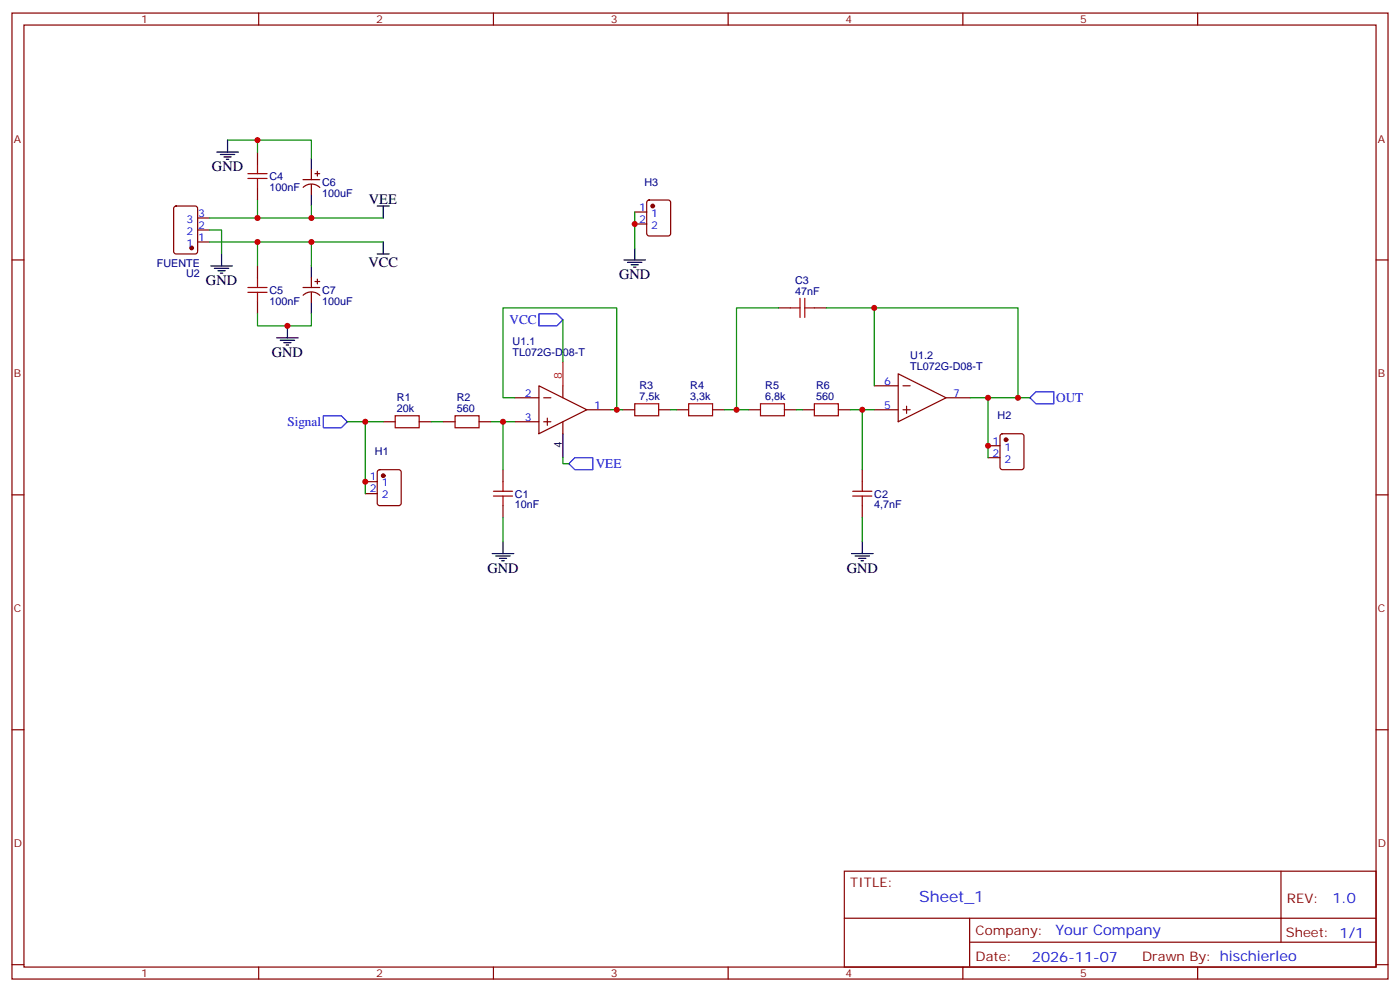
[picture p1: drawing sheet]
<svg xmlns="http://www.w3.org/2000/svg" width="412mm" height="292mm" viewBox="0 0 412 292" stroke-linecap="round" stroke-linejoin="round" font-family="sans-serif">
<g fill="none" stroke="#870000" stroke-width=".35">
<path d="M3.5 3.8h405.4v284.4h-405.4zM7.1 7.4h398.2v277.3h-398.2zM76.2 3.8v3.6M145.3 3.8v3.6M214.5 3.8v3.6M283.6 3.8v3.6M352.8 3.8v3.6M75.8 44.8v3.5M75.8 55.4v3.5M89.3 52.9h4.9M89.3 55.2a3.5 3.5 0 0 1 4.9 0M91.7 50.1v2.8"/>
<path d="M91.7 54.3v2.8M92.8 51.1h1.4M93.5 50.4v1.4M190.7 59.1l.5-.2h5.6l.7 .4 .1 9.5-.5 .6-5.9 .1-.6-.5-.1-9.4zM3.5 76.5h3.6M51.4 60.8l.5-.2h5.6l.7 .5v12.9l-.5 .7-5.8 .1-.7-.5v-13zM58.2 71.2h3.5M58.2 67.7h3.5M58.2 64.2h3.5M75.8 78.3v3.5M187 62.4h3.5M187 65.9h3.5"/>
<path d="M405.3 76.5h3.6M75.8 88.9v3.5M89.3 84.6h4.9M89.3 86.9a3.5 3.5 0 0 1 4.9 0M91.7 81.8v2.8M91.7 86v2.9M92.8 82.9h1.4M93.5 82.2v1.4M229.3 90.6h3.5M239.9 90.6h3.5M151.7 117.1h7M158.7 113.6l14.2 7-14.2 7.1z"/>
<path d="M160.2 117.1h2.1M165.8 113.6v3.5M257.5 113.6h7.1M264.6 110l14.1 7.1-14.1 7zM266 113.6h2.1M267.1 119.6v2.1M278.7 117.1h7.1M111.4 138.5l.4-.2h5.7l.6 .4 .1 9.4-.5 .7h-5.9l-.6-.4-.1-9.4zM112.9 124.1h3.5M123.5 124.1h3.5M130.5 124.1h3.6M141.1 124.1h3.5"/>
<path d="M148.2 138.3v3.5M151.7 124.1h7M160.2 124.1h2.1M161.2 123.1v2.1M165.8 124.1v3.6M172.9 120.6h7M183.4 120.6h3.6M194 120.6h3.6M199.3 120.6h3.5M209.9 120.6h3.5M220.5 120.6h3.5M231.1 120.6h3.5"/>
<path d="M236.4 120.6h3.5M246.9 120.6h3.6M254 138.3v3.5M257.5 120.6h7.1M266 120.6h2.1M291 131.2h3.6M291 134.7h3.6M294.8 127.9l.5-.2h5.6l.7 .4v9.4l-.4 .7-5.9 .1-.7-.5v-9.4zM3.5 145.7h3.6M107.6 141.8h3.5M107.6 145.3h3.5M148.2 148.8v3.6"/>
<path d="M254 148.8v3.6M405.3 145.7h3.6M3.5 214.8h3.6M405.3 214.8h3.6M248.7 256.4h156.6v28.3h-156.6zM377.3 256.5v20.8M248.7 270.3h156.5M285.6 277.3h119.6M285.6 270.3v14.1M3.5 284h3.6M76.2 284.7v3.5M145.3 284.7v3.5"/>
<path d="M214.5 284.7v3.5M283.6 284.7v3.5M352.8 284.7v3.5M405.3 284h3.6"/>
</g>
<path d="M165.8 106.5v7.1" fill="none" stroke="#f00" stroke-width=".35"/>
<g fill="none" stroke="#000" stroke-width=".35">
<path d="M63.9 44.8h6.3M64.9 45.5h4.2M66 46.2h2.1M66.7 46.9h.7M67 41.2v3.6M91.7 46.5v3.6M91.7 57.1v3.5M62.1 78.3h6.3M63.1 79h4.3M64.2 79.7h2.1M65.3 74.8v3.5M91.7 78.3v3.5"/>
<path d="M111.1 74.8h3.6M111.1 60.6h3.6M112.9 60.6v3.6M112.9 71.2v3.6M183.8 76.5h6.3M184.9 77.2h4.2M185.9 77.9h2.1M186.6 78.6h.7M187 73v3.5M64.9 80.4h.7M81.5 99.4h6.3M84.7 95.9v3.5"/>
<path d="M91.7 88.9v3.5M82.5 100.2h4.3M83.6 100.9h2.1M84.3 101.6h.7M165.8 127.7v7M148.2 159.4v3.5M254 159.4v3.5M145 162.9h6.3M146 163.7h4.3M147.1 164.4h2.1M147.8 165.1h.7M250.8 162.9h6.4"/>
<path d="M251.9 163.7h4.2M252.9 164.4h2.2M253.6 165.1h.8"/>
</g>
<g fill="none" stroke="#a10000" stroke-width=".35">
<path d="M73 52.5h5.7M73 51.1h5.7M75.8 48.3v2.8M75.8 52.5v2.9M73 86h5.7M73 84.6h5.7M75.8 81.8v2.8M75.8 86v2.9M232.8 90.6h2.9M235.7 87.8v5.7M237.1 90.6h2.8M237.1 87.8v5.7"/>
<path d="M187 118.9h7v3.5h-7zM202.8 118.9h7.1v3.5h-7.1zM224 118.9h7.1v3.5h-7.1zM239.9 118.9h7v3.5h-7zM116.4 122.4h7.1v3.5h-7.1zM134.1 122.4h7v3.5h-7zM145.3 144.6h5.7M145.3 146h5.7M148.2 141.8v2.8M148.2 146v2.8M251.2 144.6h5.6M251.2 146h5.6"/>
<path d="M254 141.8v2.8M254 146v2.8"/>
</g>
<g fill="none" stroke="#008700" stroke-width=".35">
<path d="M67 41.2h24.7v5.3M75.8 58.9v5.3h-14.1M75.8 41.2v3.6M61.7 67.7h3.6v7.1M61.7 71.2h14.1v7.1M75.8 71.2h15.9v7.1M91.7 60.6v3.6h-15.9M91.7 64.2h21.2M91.7 71.2h21.2M187 62.4v10.6M75.8 92.4v3.5h15.9v-3.5M165.8 94.2v12.3"/>
<path d="M229.3 90.6h-12.3v30M243.4 90.6h56.5v26.5h-14.1M257.5 90.6v23M151.7 117.1h-3.5v-26.5h33.5v30M291 117.1v17.6M299.9 117.1h3.5M102.3 124.1h10.6M107.6 124.1v21.2M127 124.1h3.5M144.6 124.1h7.1M148.2 124.1v14.2M165.8 134.7v1.8h1.8"/>
<path d="M179.9 120.6h3.5M197.6 120.6h1.7M213.4 120.6h7.1M234.6 120.6h1.8M250.5 120.6h7M254 120.6v17.7M148.2 152.4v7M254 152.4v7"/>
</g>
<path d="M158.7 92.4h5.3l1.8 1.8-1.8 1.7h-5.3zM303.4 117.1l1.8-1.8h5.2v3.6h-5.2zM95.2 122.4h5.3l1.8 1.7-1.8 1.8h-5.3zM167.6 136.5l1.7-1.8h5.3v3.6h-5.3z" fill="none" stroke="#00f" stroke-width=".35"/>
<g fill="#870000" stroke="#870000" stroke-width=".35">
<circle cx="56.4" cy="73" r=".53"/>
<circle cx="112.9" cy="140" r=".53"/>
<circle cx="296.3" cy="129.4" r=".53"/>
<circle cx="192.3" cy="60.6" r=".53"/>
</g>
<g fill="#c00">
<circle cx="148.2" cy="124.1" r=".88"/>
<circle cx="181.7" cy="120.6" r=".88"/>
<circle cx="217" cy="120.6" r=".88"/>
<circle cx="257.5" cy="90.6" r=".88"/>
<circle cx="254" cy="120.6" r=".88"/>
<circle cx="299.9" cy="117.1" r=".88"/>
<circle cx="75.8" cy="41.2" r=".88"/>
<circle cx="84.7" cy="95.9" r=".88"/>
<circle cx="91.7" cy="64.2" r=".88"/>
<circle cx="91.7" cy="71.2" r=".88"/>
<circle cx="75.8" cy="64.2" r=".88"/>
<circle cx="75.8" cy="71.2" r=".88"/>
<circle cx="107.6" cy="124.1" r=".88"/>
<circle cx="107.6" cy="141.8" r=".88"/>
<circle cx="291" cy="117.1" r=".88"/>
<circle cx="291" cy="131.2" r=".88"/>
<circle cx="187" cy="65.9" r=".88"/>
</g>
<text font-size="4.6" fill="#00f" x="270.8" y="265.5">Sheet_1</text>
<g font-size="4.2">
<text x="62.4" y="50.4">GND</text>
<text x="108.7" y="59.9">VEE</text>
<text x="60.7" y="83.9">GND</text>
<text x="108.6" y="78.7">VCC</text>
<text x="182.4" y="82.2">GND</text>
<text x="80.1" y="105.1">GND</text>
<text x="143.6" y="168.6">GND</text>
<text x="249.4" y="168.6">GND</text>
</g>
<g font-size="4.2" fill="#00f">
<text x="392.5" y="265.7">1.0</text>
<text x="310.9" y="275.3">Your Company</text>
<text x="304" y="283.1">2026-11-07</text>
</g>
<g font-size="3.9" fill="#00f">
<text x="150.1" y="95.4">VCC</text>
<text x="311.1" y="118.3">OUT</text>
<text x="84.6" y="125.4">Signal</text>
<text x="175.5" y="137.7">VEE</text>
</g>
<g font-size="3.9" fill="#800">
<text x="250.5" y="261">TITLE:</text>
<text x="379.1" y="265.7">REV:</text>
<text x="287.4" y="275.2">Company:</text>
<text x="378.7" y="275.8">Sheet: 1/1</text>
<text x="287.4" y="282.9">Date:</text>
<text x="336.4" y="283">Draw</text>
<text x="346.6" y="283">n By: hischierleo</text>
</g>
<g font-size="3.2" fill="#800">
<text x="41.6" y="6.8">1</text>
<text x="110.8" y="6.8">2</text>
<text x="179.9" y="6.8">3</text>
<text x="249.1" y="6.8">4</text>
<text x="318.2" y="6.8">5</text>
<text x="4.1" y="41.9">A</text>
<text x="405.9" y="41.9">A</text>
<text x="4.1" y="111.1">B</text>
<text x="405.9" y="111.1">B</text>
<text x="4.1" y="180.2">C</text>
<text x="405.9" y="180.2">C</text>
<text x="4.1" y="249.4">D</text>
<text x="405.9" y="249.4">D</text>
<text x="41.6" y="287.7">1</text>
<text x="110.8" y="287.7">2</text>
<text x="179.9" y="287.7">3</text>
<text x="249.1" y="287.7">4</text>
<text x="318.2" y="287.7">5</text>
</g>
<g font-size="3.2" fill="#000080">
<text x="79.4" y="53">C4</text>
<text x="79.4" y="56.2">100nF</text>
<text x="94.9" y="57.9">100uF</text>
<text x="94.9" y="54.7">C6</text>
<text x="189.8" y="54.6">H3</text>
<text x="46.2" y="78.5">FUENTE</text>
<text x="54.8" y="81.6">U2</text>
<text x="234.2" y="83.5">C3</text>
<text x="79.4" y="89.7">100nF</text>
<text x="79.4" y="86.5">C5</text>
<text x="94.9" y="89.7">100uF</text>
<text x="94.9" y="86.5">C7</text>
<text x="234.2" y="86.7">47nF</text>
<text x="151" y="101.5">U1.1</text>
<text x="151" y="104.7">TL072G-D08-T</text>
<text x="268.1" y="105.6">U1.2</text>
<text x="268.1" y="108.8">TL072G-D08-T</text>
<text x="116.9" y="118.1">R1</text>
<text x="134.6" y="118.1">R2</text>
<text x="188.4" y="117.8">7,5k</text>
<text x="188.4" y="114.6">R3</text>
<text x="203.3" y="117.8">3,3k</text>
<text x="203.3" y="114.6">R4</text>
<text x="225.4" y="117.8">6,8k</text>
<text x="225.4" y="114.6">R5</text>
<text x="240.4" y="117.8">560</text>
<text x="240.4" y="114.6">R6</text>
<text x="116.9" y="121.3">20k</text>
<text x="134.6" y="121.3">560</text>
<text x="293.9" y="123.4">H2</text>
<text x="110.4" y="134">H1</text>
<text x="151.7" y="149.6">10nF</text>
<text x="151.7" y="146.5">C1</text>
<text x="257.5" y="149.6">4,7nF</text>
<text x="257.5" y="146.5">C2</text>
</g>
<g font-size="3.2" fill="#00f">
<text x="54.9" y="65.6">3</text>
<text x="58.4" y="63.8">3</text>
<text x="188.3" y="62.1">1</text>
<text x="188.3" y="65.6">2</text>
<text x="191.8" y="63.8">1</text>
<text x="54.9" y="69.1">2</text>
<text x="58.4" y="70.9">1</text>
<text x="58.4" y="67.3">2</text>
<text x="191.8" y="67.3">2</text>
<text x="54.9" y="72.6">1</text>
<text x="260.4" y="113.2">6</text>
<text x="154.6" y="116.7">2</text>
<text x="280.8" y="116.7">7</text>
<text x="154.6" y="123.8">3</text>
<text x="175" y="120.3">1</text>
<text x="260.4" y="120.3">5</text>
<text x="292.4" y="130.8">1</text>
<text x="292.4" y="134.4">2</text>
<text x="295.9" y="132.6">1</text>
<text x="295.9" y="136.1">2</text>
<text x="108.9" y="141.4">1</text>
<text x="112.4" y="143.2">1</text>
<text x="108.9" y="145">2</text>
<text x="112.4" y="146.7">2</text>
</g>
<text font-size="3.2" fill="#f00" x="165.5" y="111.4" transform="rotate(-90 165.5 111.4)">8</text>
<text font-size="3.2" x="165.5" y="131.8" transform="rotate(-90 165.5 131.8)">4</text>
</svg>
